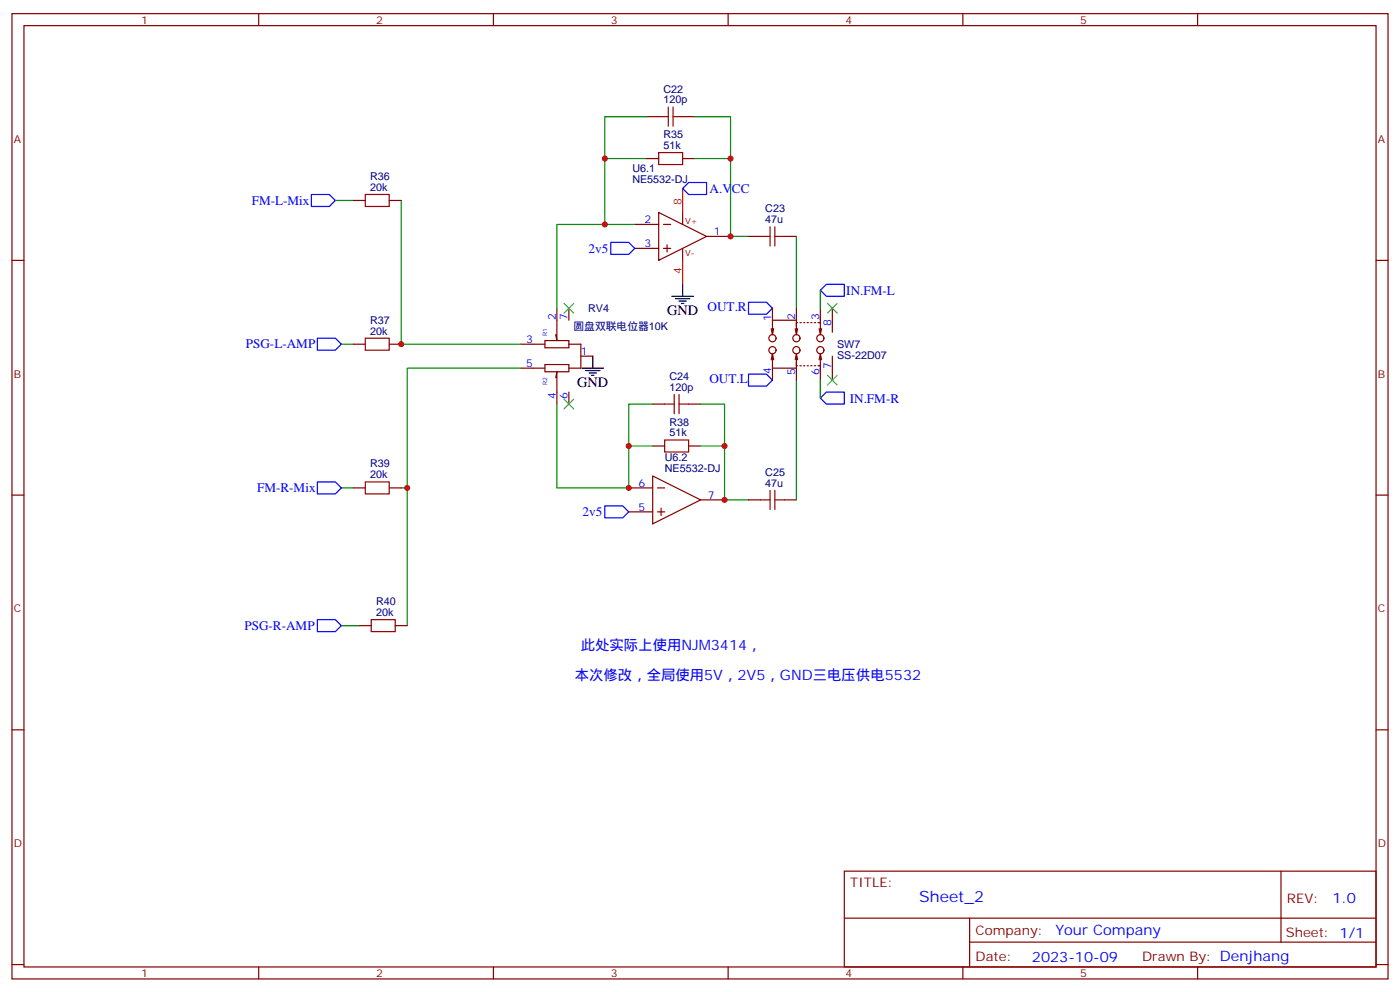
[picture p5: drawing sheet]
<svg xmlns="http://www.w3.org/2000/svg" width="412mm" height="292mm" viewBox="0 0 412 292" stroke-linecap="round" stroke-linejoin="round" font-family="sans-serif">
<g fill="none" stroke="#870000" stroke-width=".35">
<path d="M3.5 4h405.4v284.4h-405.4zM7.1 7.5h398.2v277.3h-398.2zM76.2 4v3.5M145.3 4v3.5M214.5 4v3.5M283.6 4v3.5M352.8 4v3.5M190.5 34.4h3.5M201.1 34.4h3.5M104.1 59.1h3.5M114.7 59.1h3.5M190.5 46.7h3.5"/>
<path d="M201.1 46.7h3.5M3.5 76.7h3.6M187 66.1h7M187 73.2h7M194 62.6l14.1 7-14.1 7.1zM195.4 66.1h2.2M195.4 73.2h2.2M196.5 72.1v2.1M201.1 62.6v3.5M201.1 73.2v3.5M208.1 69.6h7.1M220.5 69.6h3.5"/>
<path d="M231.1 69.6h3.5M405.3 76.7h3.6M164 90.8v9.5l-.3-1.7M167.6 90.8v3.5M227.2 96.8l.3 1.8M227.5 90.8v3.5M227.9 96.8l-.4 1.8M234.2 96.8l.4 1.8 .3-1.8M234.6 94.3h-7.1v4.3M234.6 90.8v5.3M234.9 95h-.3v2.9M235.7 95h.3"/>
<path d="M236.7 95h.4M237.8 95h.3M238.8 95h.4M239.9 95h.3M240.9 95h.8v2.9M241.3 96.8l.4 1.8 .3-1.8M241.7 90.8v4.4M245.2 90.8v7.1M104.1 101.4h3.5M114.7 101.4h3.5M153.5 101.4h7M153.5 108.4h7"/>
<path d="M160.5 100.3h7.1v2.1h-7.1zM160.5 107.4h7.1v2.1h-7.1zM163.7 111.3l.3-1.8v9.5M167.6 101.4h3.5v7h-3.5M167.6 115.5v3.5M171.1 104.9h3.5M192.3 119h3.5M202.8 119h3.6M227.5 104.2v4.2h7.1M227.5 108.4v3.6M227.5 104.2l.4 1.8M227.5 104.2l-.3 1.8"/>
<path d="M234.2 106l.4-1.8 .3 1.8M234.6 104.9v2.8h.3M234.6 106.7v5.3M235.7 107.7h.3M236.7 107.7h.4M237.8 107.7h.3M238.8 107.7h.4M239.9 107.7h.3M241.3 106l.4-1.8 .3 1.8M241.7 104.9v2.8h-.8M241.7 107.6v4.4M245.2 104.9v7.1"/>
<path d="M192.3 131.4h3.5M202.8 131.4h3.6M3.5 145.8h3.6M104.1 143.7h3.5M114.7 143.7h3.5M185.2 143.7h7.1M185.2 150.8h7.1M192.3 140.2l14.1 7-14.1 7.1zM193.7 143.7h2.1M193.7 150.8h2.1M194.7 149.7v2.1M206.4 147.2h7"/>
<path d="M220.5 147.2h3.5M231.1 147.2h3.5M405.3 145.8h3.6M105.8 184.3h3.6M116.4 184.3h3.5M3.5 215h3.6M405.3 215h3.6M248.7 256.6h156.6v28.2h-156.6zM377.3 256.6v20.9M248.7 270.5h156.5M285.6 277.5h119.6M285.6 270.5v14.1"/>
<path d="M3.5 284.1h3.6M76.2 284.8v3.6M145.3 284.8v3.6M214.5 284.8v3.6M283.6 284.8v3.6M352.8 284.8v3.6M405.3 284.1h3.6"/>
<circle cx="227.5" cy="99.6" r="1.06"/>
<circle cx="234.6" cy="99.6" r="1.06"/>
<circle cx="241.7" cy="99.6" r="1.06"/>
<circle cx="227.5" cy="103.2" r="1.06"/>
<circle cx="234.6" cy="103.2" r="1.06"/>
<circle cx="241.7" cy="103.2" r="1.06"/>
</g>
<path d="M201.1 55.5v7.1M201.1 76.7v7" fill="none" stroke="#f00" stroke-width=".35"/>
<g fill="none" stroke="#008700" stroke-width=".35">
<path d="M190.5 34.4h-12.3v12.3M204.6 34.4h10.6v12.3M98.8 59.1h5.3M118.2 59.1v42.3h35.3M190.5 46.7h-12.3v19.4h8.8M204.6 46.7h10.6v22.9h5.3M178.2 66.1h-14.2v24.7M234.6 69.6v21.2M241.7 85.5v5.3M100.5 101.4h3.6M153.5 108.4h-33.6v35.3M164 119v24.7h21.2v-24.7h7.1"/>
<path d="M206.4 119h7v12.4M234.6 112v35.2M241.7 112v5.3M185.2 131.4h7.1M206.4 131.4h7v15.8h7.1M100.5 143.7h3.6M118.2 143.7h1.7v40.6M100.5 184.3h5.3"/>
</g>
<g fill="none" stroke="#a10000" stroke-width=".35">
<path d="M194 34.4h2.8M196.8 31.5v5.7M198.3 34.4h2.8M198.3 31.5v5.7M107.6 57.3h7.1v3.5h-7.1zM194 44.9h7.1v3.6h-7.1zM224 69.6h2.8M226.8 66.8v5.7M228.2 69.6h2.9M228.2 66.8v5.7M107.6 99.6h7.1v3.6h-7.1zM195.8 119h2.8"/>
<path d="M198.6 116.2v5.6M200 119h2.8M200 116.2v5.6M195.8 129.6h7v3.5h-7zM107.6 142h7.1v3.5h-7.1zM224 147.2h2.8M226.8 144.4v5.7M228.2 144.4v5.7M228.2 147.2h2.9M109.4 182.5h7v3.6h-7z"/>
</g>
<path d="M166.2 89.4l2.8 2.8M169 89.4l-2.8 2.8M243.8 89.4l2.8 2.8M246.6 89.4l-2.8 2.8M166.2 117.6l2.8 2.8M169 117.6l-2.8 2.8M243.8 110.6l2.8 2.8M246.6 110.6l-2.8 2.8" fill="none" stroke="#3c3" stroke-width=".35"/>
<path d="M197.9 87.3h6.4M199 88h4.2M200 88.7h2.1M200.7 89.4h.7M201.1 83.7v3.6M171.4 108.4h6.4M172.5 109.1h4.2M173.6 109.9h2.1M174.3 110.6h.7M174.6 104.9v3.5" fill="none" stroke="#000" stroke-width=".35"/>
<path d="M91.7 57.3h5.3l1.8 1.8-1.8 1.7h-5.3zM201.1 55.5l1.7-1.7h5.3v3.5h-5.3zM179.9 71.4h5.3l1.8 1.8-1.8 1.7h-5.3zM93.5 99.6h5.3l1.7 1.8-1.7 1.8h-5.3zM220.5 89h5.3l1.7 1.8-1.7 1.8h-5.3zM241.7 85.5l1.7-1.8h5.3v3.6h-5.3zM220.5 110.2h5.3l1.7 1.8-1.7 1.7h-5.3zM241.7 117.3l1.7-1.8h5.3v3.5h-5.3zM93.5 142h5.3l1.7 1.7-1.7 1.8h-5.3zM178.2 149h5.2l1.8 1.8-1.8 1.7h-5.2zM93.5 182.5h5.3l1.7 1.8-1.7 1.8h-5.3z" fill="none" stroke="#00f" stroke-width=".35"/>
<g fill="#c00">
<circle cx="213.4" cy="147.2" r=".88"/>
<circle cx="215.2" cy="69.6" r=".88"/>
<circle cx="213.4" cy="131.4" r=".88"/>
<circle cx="215.2" cy="46.7" r=".88"/>
<circle cx="178.2" cy="46.7" r=".88"/>
<circle cx="185.2" cy="131.4" r=".88"/>
<circle cx="178.2" cy="66.1" r=".88"/>
<circle cx="185.2" cy="143.7" r=".88"/>
<circle cx="119.9" cy="143.7" r=".88"/>
<circle cx="118.2" cy="101.4" r=".88"/>
</g>
<text font-size="4.6" fill="#00f" x="270.8" y="265.6">Sheet_2</text>
<g font-size="4.2">
<text x="196.5" y="92.9">GND</text>
<text x="170" y="114.1">GND</text>
</g>
<g font-size="4.2" fill="#00f">
<text x="171.1" y="191.3">此处实际上使用NJM3414，</text>
<text x="169.3" y="200.2">本次修改，全局使用5V，2V5，GND三电压供电5532</text>
<text x="392.5" y="265.9">1.0</text>
<text x="310.9" y="275.4">Your Company</text>
<text x="304" y="283.2">2023-10-09</text>
</g>
<g font-size="3.9" fill="#00f">
<text x="209" y="56.7">A.VCC</text>
<text x="74.2" y="60.4">FM-L-Mix</text>
<text x="173.4" y="74.4">2v5</text>
<text x="249.3" y="86.9">IN.FM-L</text>
<text x="208.4" y="91.6">OUT.R</text>
<text x="72.4" y="102.6">PSG-L-AMP</text>
<text x="209" y="112.8">OUT.L</text>
<text x="250.3" y="118.6">IN.FM-R</text>
<text x="75.7" y="145.1">FM-R-Mix</text>
<text x="171.6" y="152">2v5</text>
<text x="72" y="185.7">PSG-R-AMP</text>
</g>
<g font-size="3.9" fill="#800">
<text x="250.5" y="261.2">TITLE:</text>
<text x="379.1" y="265.9">REV:</text>
<text x="287.4" y="275.4">Company:</text>
<text x="378.7" y="276">Sheet: 1/1</text>
<text x="287.4" y="283.1">Date:</text>
<text x="336.4" y="283.2">Drawn By: Denjhang</text>
</g>
<g font-size="3.2" fill="#800">
<text x="41.6" y="7">1</text>
<text x="110.8" y="7">2</text>
<text x="179.9" y="7">3</text>
<text x="249.1" y="7">4</text>
<text x="318.2" y="7">5</text>
<text x="4.1" y="42.1">A</text>
<text x="405.9" y="42.1">A</text>
<text x="4.1" y="111.3">B</text>
<text x="405.9" y="111.3">B</text>
<text x="4.1" y="180.4">C</text>
<text x="405.9" y="180.4">C</text>
<text x="4.1" y="249.6">D</text>
<text x="405.9" y="249.6">D</text>
<text x="41.6" y="287.8">1</text>
<text x="110.8" y="287.8">2</text>
<text x="179.9" y="287.8">3</text>
<text x="249.1" y="287.8">4</text>
<text x="318.2" y="287.8">5</text>
</g>
<g font-size="3.2" fill="#000080">
<text x="195.5" y="27.3">C22</text>
<text x="195.4" y="30.5">120p</text>
<text x="195.5" y="40.7">R35</text>
<text x="195.4" y="43.9">51k</text>
<text x="109" y="53">R36</text>
<text x="186.3" y="53.8">NE5532-DJ</text>
<text x="186.3" y="50.6">U6.1</text>
<text x="109" y="56.2">20k</text>
<text x="225.4" y="65.8">47u</text>
<text x="225.4" y="62.5">C23</text>
<text x="109" y="95.3">R37</text>
<text x="173.2" y="92">RV4</text>
<text x="109" y="98.6">20k</text>
<text x="168.9" y="97.2">圆盘双联电位器10K</text>
<text x="246.6" y="105.7">SS-22D07</text>
<text x="246.6" y="102.6">SW7</text>
<text x="197.2" y="112">C24</text>
<text x="197.2" y="115.1">120p</text>
<text x="197.2" y="125.4">R38</text>
<text x="197.2" y="128.6">51k</text>
<text x="109" y="137.7">R39</text>
<text x="195.8" y="135.9">U6.2</text>
<text x="109" y="140.9">20k</text>
<text x="195.8" y="139.1">NE5532-DJ</text>
<text x="225.4" y="143.4">47u</text>
<text x="225.4" y="140.2">C25</text>
<text x="110.8" y="178.2">R40</text>
<text x="110.8" y="181.5">20k</text>
</g>
<g font-size="3.2" fill="#00f">
<text x="189.9" y="65.8">2</text>
<text x="210.3" y="69.3">1</text>
<text x="189.9" y="72.8">3</text>
<text x="163.7" y="94.3" transform="rotate(-90 163.7 94.3)">2</text>
<text x="167.2" y="94.3" transform="rotate(-90 167.2 94.3)">7</text>
<text x="227.2" y="94.7" transform="rotate(-90 227.2 94.7)">1</text>
<text x="234.2" y="94.3" transform="rotate(-90 234.2 94.3)">2</text>
<text x="241.3" y="94.3" transform="rotate(-90 241.3 94.3)">3</text>
<text x="155" y="101">3</text>
<text x="244.8" y="96.1" transform="rotate(-90 244.8 96.1)">8</text>
<text x="171.1" y="104.6">1</text>
<text x="155" y="108.1">5</text>
<text x="227.2" y="110.1" transform="rotate(-90 227.2 110.1)">4</text>
<text x="234.2" y="110.5" transform="rotate(-90 234.2 110.5)">5</text>
<text x="241.3" y="110.5" transform="rotate(-90 241.3 110.5)">6</text>
<text x="244.8" y="108.7" transform="rotate(-90 244.8 108.7)">7</text>
<text x="163.7" y="117.5" transform="rotate(-90 163.7 117.5)">4</text>
<text x="167.2" y="117.5" transform="rotate(-90 167.2 117.5)">6</text>
<text x="188.1" y="143.4">6</text>
<text x="208.5" y="146.9">7</text>
<text x="188.1" y="150.4">5</text>
</g>
<g font-size="3.2" fill="#f00">
<text x="200.7" y="60.5" transform="rotate(-90 200.7 60.5)">8</text>
<text x="200.7" y="80.8" transform="rotate(-90 200.7 80.8)">4</text>
</g>
<g font-size="2.5" fill="#800">
<text x="201.8" y="66.1">V+</text>
<text x="201.8" y="75.3">V-</text>
</g>
<g font-size="1.8" fill="#00f">
<text x="161.2" y="99" transform="rotate(-90 161.2 99)">R1</text>
<text x="161.2" y="113.4" transform="rotate(-90 161.2 113.4)">R2</text>
</g>
</svg>
